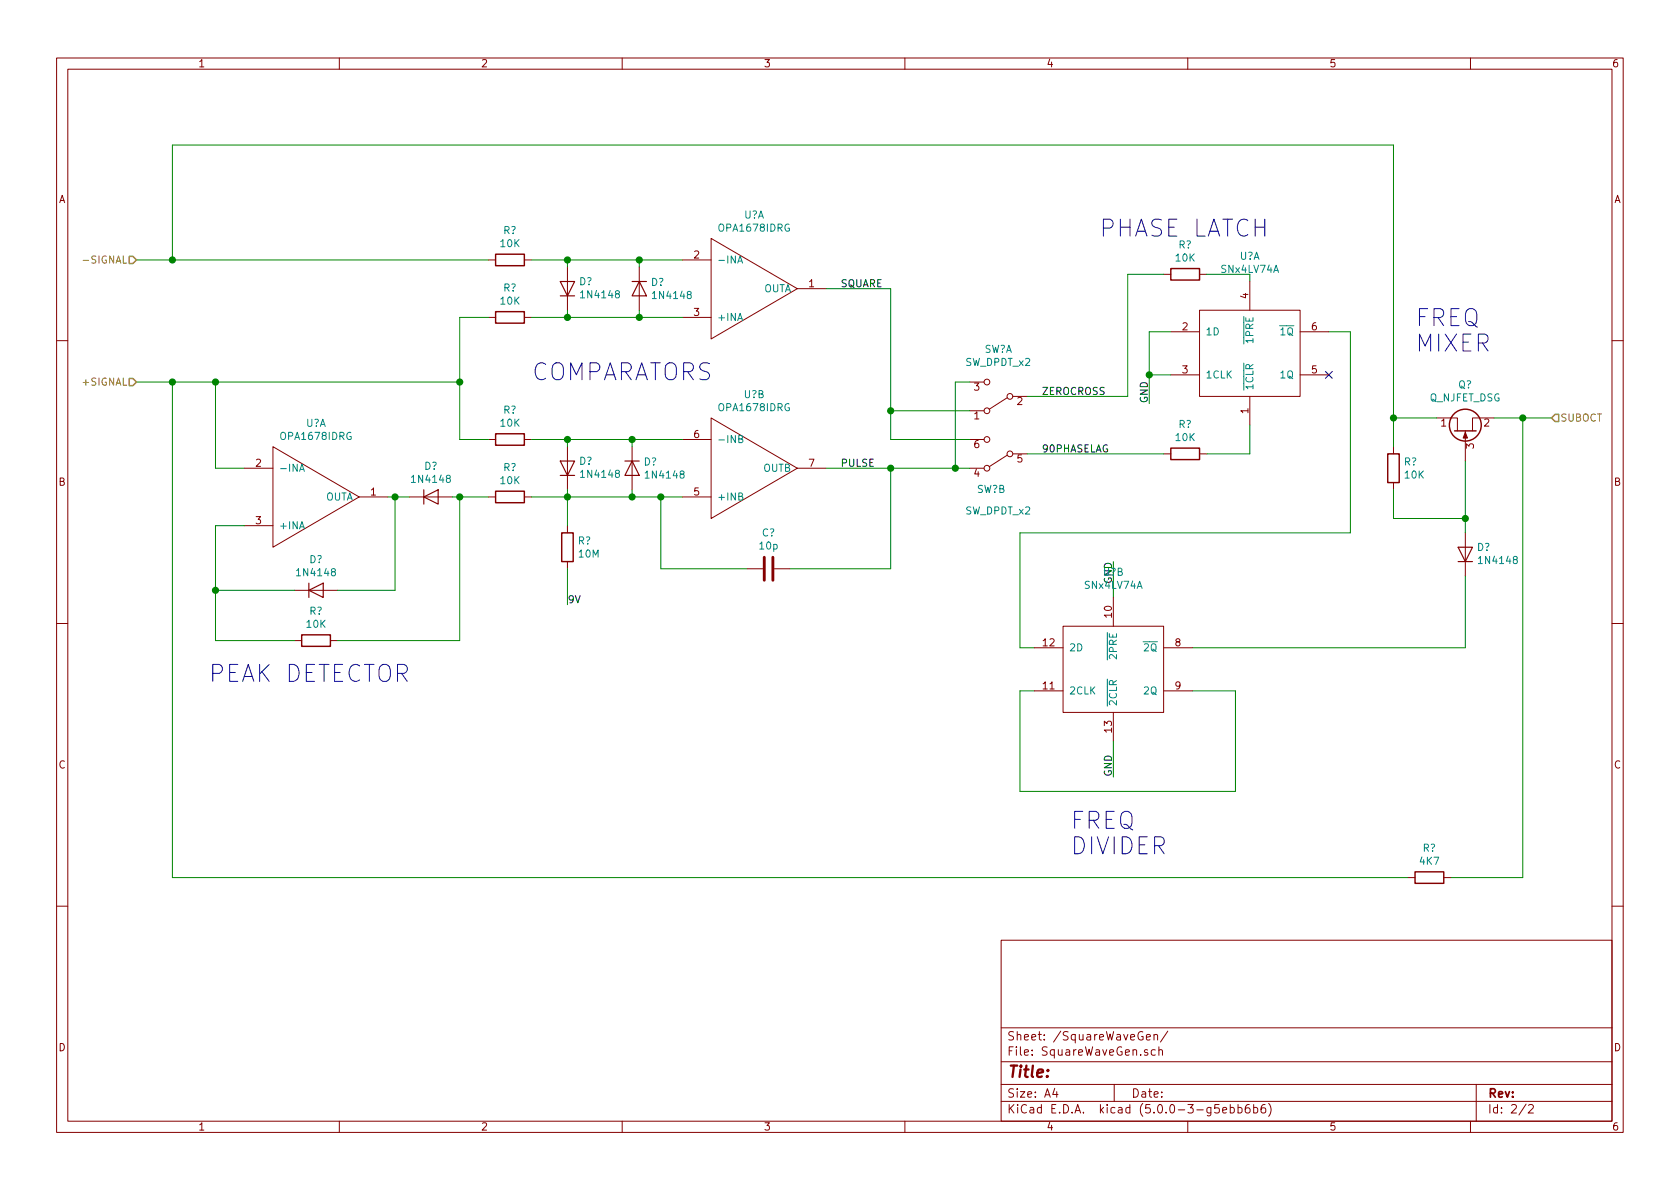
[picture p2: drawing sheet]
EESchema Schematic File Version 4
EELAYER 26 0
EELAYER END
$Descr A4 11693 8268
encoding utf-8
Sheet 2 2
Title ""
Date ""
Rev ""
Comp ""
Comment1 ""
Comment2 ""
Comment3 ""
Comment4 ""
$EndDescr
$Comp
L OPA167x:OPA1678IDRG U?
U 1 1
P 5250 2000
F 0 "U?" H 5250 2515 50  0000 C CNN
F 1 "OPA1678IDRG" H 5250 2424 50  0000 C CNN
F 2 "" H 5300 2000 50  0001 C CNN
F 3 "" H 5300 2000 50  0001 C CNN
	1    5250 2000
	1    0    0    -1  
$EndComp
$Comp
L Diode:1N4148 D?
U 1 1
P 4450 2000
F 0 "D?" V 4404 2079 50  0000 L CNN
F 1 "1N4148" V 4495 2079 50  0000 L CNN
F 2 "Diode_THT:D_DO-35_SOD27_P7.62mm_Horizontal" H 4450 1825 50  0001 C CNN
F 3 "http://www.nxp.com/documents/data_sheet/1N4148_1N4448.pdf" H 4450 2000 50  0001 C CNN
	1    4450 2000
	0    1    1    0   
$EndComp
$Comp
L Diode:1N4148 D?
U 1 1
P 3950 2000
F 0 "D?" V 3996 1921 50  0000 R CNN
F 1 "1N4148" V 3905 1921 50  0000 R CNN
F 2 "Diode_THT:D_DO-35_SOD27_P7.62mm_Horizontal" H 3950 1825 50  0001 C CNN
F 3 "http://www.nxp.com/documents/data_sheet/1N4148_1N4448.pdf" H 3950 2000 50  0001 C CNN
	1    3950 2000
	0    -1   -1   0   
$EndComp
$Comp
L Device:R R?
U 1 1
P 3550 1800
F 0 "R?" V 3343 1800 50  0000 C CNN
F 1 "10K" V 3434 1800 50  0000 C CNN
F 2 "" V 3480 1800 50  0001 C CNN
F 3 "~" H 3550 1800 50  0001 C CNN
	1    3550 1800
	0    1    1    0   
$EndComp
$Comp
L Device:R R?
U 1 1
P 3550 2200
F 0 "R?" V 3343 2200 50  0000 C CNN
F 1 "10K" V 3434 2200 50  0000 C CNN
F 2 "" V 3480 2200 50  0001 C CNN
F 3 "~" H 3550 2200 50  0001 C CNN
	1    3550 2200
	0    1    1    0   
$EndComp
Wire Wire Line
	3700 2200 3950 2200
Wire Wire Line
	3700 1800 3950 1800
Wire Wire Line
	4450 1800 4450 1850
Connection ~ 4450 1800
Wire Wire Line
	4450 1800 4750 1800
Wire Wire Line
	4450 2150 4450 2200
Connection ~ 4450 2200
Wire Wire Line
	4450 2200 4750 2200
Wire Wire Line
	3950 2150 3950 2200
Connection ~ 3950 2200
Wire Wire Line
	3950 2200 4450 2200
Wire Wire Line
	3950 1800 3950 1850
Connection ~ 3950 1800
Wire Wire Line
	3950 1800 4450 1800
Wire Wire Line
	3400 1800 1200 1800
$Comp
L Device:R R?
U 1 1
P 3550 3050
F 0 "R?" V 3343 3050 50  0000 C CNN
F 1 "10K" V 3434 3050 50  0000 C CNN
F 2 "" V 3480 3050 50  0001 C CNN
F 3 "~" H 3550 3050 50  0001 C CNN
	1    3550 3050
	0    1    1    0   
$EndComp
$Comp
L OPA167x:OPA1678IDRG U?
U 1 1
P 2200 3450
F 0 "U?" H 2200 3965 50  0000 C CNN
F 1 "OPA1678IDRG" H 2200 3874 50  0000 C CNN
F 2 "" H 2250 3450 50  0001 C CNN
F 3 "" H 2250 3450 50  0001 C CNN
	1    2200 3450
	1    0    0    -1  
$EndComp
$Comp
L Diode:1N4148 D?
U 1 1
P 4400 3250
F 0 "D?" V 4354 3329 50  0000 L CNN
F 1 "1N4148" V 4445 3329 50  0000 L CNN
F 2 "Diode_THT:D_DO-35_SOD27_P7.62mm_Horizontal" H 4400 3075 50  0001 C CNN
F 3 "http://www.nxp.com/documents/data_sheet/1N4148_1N4448.pdf" H 4400 3250 50  0001 C CNN
	1    4400 3250
	0    1    1    0   
$EndComp
$Comp
L Diode:1N4148 D?
U 1 1
P 3950 3250
F 0 "D?" V 3996 3171 50  0000 R CNN
F 1 "1N4148" V 3905 3171 50  0000 R CNN
F 2 "Diode_THT:D_DO-35_SOD27_P7.62mm_Horizontal" H 3950 3075 50  0001 C CNN
F 3 "http://www.nxp.com/documents/data_sheet/1N4148_1N4448.pdf" H 3950 3250 50  0001 C CNN
	1    3950 3250
	0    -1   -1   0   
$EndComp
$Comp
L Device:R R?
U 1 1
P 3550 3450
F 0 "R?" V 3343 3450 50  0000 C CNN
F 1 "10K" V 3434 3450 50  0000 C CNN
F 2 "" V 3480 3450 50  0001 C CNN
F 3 "~" H 3550 3450 50  0001 C CNN
	1    3550 3450
	0    1    1    0   
$EndComp
Wire Wire Line
	3700 3450 3950 3450
Wire Wire Line
	3950 3100 3950 3050
Connection ~ 3950 3050
Wire Wire Line
	3950 3050 3700 3050
Wire Wire Line
	4400 3100 4400 3050
Connection ~ 4400 3050
Wire Wire Line
	4400 3050 3950 3050
Wire Wire Line
	3950 3400 3950 3450
Connection ~ 3950 3450
Wire Wire Line
	3950 3450 4400 3450
Wire Wire Line
	4400 3400 4400 3450
Connection ~ 4400 3450
Wire Wire Line
	4400 3450 4600 3450
Wire Wire Line
	950  2650 1200 2650
Wire Wire Line
	3400 2200 3200 2200
Wire Wire Line
	3200 2200 3200 2650
Connection ~ 3200 2650
$Comp
L OPA167x:OPA1678IDRG U?
U 2 1
P 5250 3250
F 0 "U?" H 5250 3765 50  0000 C CNN
F 1 "OPA1678IDRG" H 5250 3674 50  0000 C CNN
F 2 "" H 5300 3250 50  0001 C CNN
F 3 "" H 5300 3250 50  0001 C CNN
	2    5250 3250
	1    0    0    -1  
$EndComp
$Comp
L Diode:1N4148 D?
U 1 1
P 3000 3450
F 0 "D?" H 3000 3666 50  0000 C CNN
F 1 "1N4148" H 3000 3575 50  0000 C CNN
F 2 "Diode_THT:D_DO-35_SOD27_P7.62mm_Horizontal" H 3000 3275 50  0001 C CNN
F 3 "http://www.nxp.com/documents/data_sheet/1N4148_1N4448.pdf" H 3000 3450 50  0001 C CNN
	1    3000 3450
	1    0    0    -1  
$EndComp
Wire Wire Line
	2700 3450 2750 3450
Wire Wire Line
	3150 3450 3200 3450
$Comp
L Diode:1N4148 D?
U 1 1
P 2200 4100
F 0 "D?" H 2200 4316 50  0000 C CNN
F 1 "1N4148" H 2200 4225 50  0000 C CNN
F 2 "Diode_THT:D_DO-35_SOD27_P7.62mm_Horizontal" H 2200 3925 50  0001 C CNN
F 3 "http://www.nxp.com/documents/data_sheet/1N4148_1N4448.pdf" H 2200 4100 50  0001 C CNN
	1    2200 4100
	1    0    0    -1  
$EndComp
Wire Wire Line
	2050 4100 1500 4100
Wire Wire Line
	1500 4100 1500 3650
Wire Wire Line
	1500 3650 1700 3650
Wire Wire Line
	2350 4100 2750 4100
Wire Wire Line
	2750 4100 2750 3450
Connection ~ 2750 3450
Wire Wire Line
	2750 3450 2850 3450
$Comp
L Device:R R?
U 1 1
P 2200 4450
F 0 "R?" V 1993 4450 50  0000 C CNN
F 1 "10K" V 2084 4450 50  0000 C CNN
F 2 "" V 2130 4450 50  0001 C CNN
F 3 "~" H 2200 4450 50  0001 C CNN
	1    2200 4450
	0    1    1    0   
$EndComp
Wire Wire Line
	2050 4450 1500 4450
Wire Wire Line
	1500 4450 1500 4100
Connection ~ 1500 4100
Wire Wire Line
	2350 4450 3200 4450
Wire Wire Line
	3200 4450 3200 3450
Connection ~ 3200 3450
Wire Wire Line
	3200 3450 3400 3450
Wire Wire Line
	1700 3250 1500 3250
Wire Wire Line
	1500 3250 1500 2650
Connection ~ 1500 2650
Wire Wire Line
	1500 2650 3200 2650
Text Label 3950 4200 0    50   ~ 0
9V
$Comp
L Device:R R?
U 1 1
P 3950 3800
F 0 "R?" H 4020 3846 50  0000 L CNN
F 1 "10M" H 4020 3755 50  0000 L CNN
F 2 "" V 3880 3800 50  0001 C CNN
F 3 "~" H 3950 3800 50  0001 C CNN
	1    3950 3800
	1    0    0    -1  
$EndComp
Wire Wire Line
	3950 3650 3950 3450
Wire Wire Line
	3950 3950 3950 4200
$Comp
L Device:C C?
U 1 1
P 5350 3950
F 0 "C?" V 5098 3950 50  0000 C CNN
F 1 "10p" V 5189 3950 50  0000 C CNN
F 2 "" H 5388 3800 50  0001 C CNN
F 3 "~" H 5350 3950 50  0001 C CNN
	1    5350 3950
	0    1    1    0   
$EndComp
Wire Wire Line
	5200 3950 4600 3950
Wire Wire Line
	4600 3950 4600 3450
Connection ~ 4600 3450
Wire Wire Line
	4600 3450 4750 3450
Wire Wire Line
	5500 3950 6200 3950
Wire Wire Line
	6200 3950 6200 3250
Wire Wire Line
	6200 3250 5750 3250
Wire Wire Line
	5750 2000 6200 2000
$Comp
L Switch:SW_DPDT_x2 SW?
U 1 1
P 6950 2750
F 0 "SW?" H 6950 2425 50  0000 C CNN
F 1 "SW_DPDT_x2" H 6950 2516 50  0000 C CNN
F 2 "" H 6950 2750 50  0001 C CNN
F 3 "" H 6950 2750 50  0001 C CNN
	1    6950 2750
	-1   0    0    1   
$EndComp
$Comp
L Switch:SW_DPDT_x2 SW?
U 2 1
P 6950 3150
F 0 "SW?" H 7000 3400 50  0000 C CNN
F 1 "SW_DPDT_x2" H 6950 3550 50  0000 C CNN
F 2 "" H 6950 3150 50  0001 C CNN
F 3 "" H 6950 3150 50  0001 C CNN
	2    6950 3150
	-1   0    0    1   
$EndComp
Wire Wire Line
	8150 2300 8000 2300
Wire Wire Line
	8000 2300 8000 2600
Wire Wire Line
	8150 2600 8000 2600
Connection ~ 8000 2600
Wire Wire Line
	8000 2600 8000 2800
Text Label 8000 2800 1    50   ~ 0
GND
Wire Wire Line
	6200 3250 6650 3250
Connection ~ 6200 3250
Wire Wire Line
	6750 3050 6200 3050
Wire Wire Line
	6200 3050 6200 2850
Wire Wire Line
	6750 2850 6200 2850
Connection ~ 6200 2850
Wire Wire Line
	6200 2850 6200 2000
Wire Wire Line
	6650 3250 6650 2650
Wire Wire Line
	6650 2650 6750 2650
Connection ~ 6650 3250
Wire Wire Line
	6650 3250 6750 3250
$Comp
L Device:R R?
U 1 1
P 8250 1900
F 0 "R?" V 8043 1900 50  0000 C CNN
F 1 "10K" V 8134 1900 50  0000 C CNN
F 2 "" V 8180 1900 50  0001 C CNN
F 3 "~" H 8250 1900 50  0001 C CNN
	1    8250 1900
	0    1    1    0   
$EndComp
Wire Wire Line
	8400 1900 8700 1900
Wire Wire Line
	8700 1900 8700 1950
$Comp
L Device:R R?
U 1 1
P 8250 3150
F 0 "R?" V 8043 3150 50  0000 C CNN
F 1 "10K" V 8134 3150 50  0000 C CNN
F 2 "" V 8180 3150 50  0001 C CNN
F 3 "~" H 8250 3150 50  0001 C CNN
	1    8250 3150
	0    1    1    0   
$EndComp
Wire Wire Line
	8400 3150 8700 3150
Wire Wire Line
	8700 3150 8700 2950
Wire Wire Line
	8100 3150 7150 3150
NoConn ~ 9250 2600
Wire Wire Line
	7100 4500 7200 4500
Wire Wire Line
	7750 4150 7750 3900
Text Label 7750 3900 3    50   ~ 0
GND
Wire Wire Line
	8300 4800 8600 4800
Wire Wire Line
	8600 4800 8600 5500
Wire Wire Line
	8600 5500 7100 5500
Wire Wire Line
	7100 5500 7100 4800
Wire Wire Line
	7100 4800 7200 4800
Wire Wire Line
	7750 5150 7750 5400
Text Label 7750 5400 1    50   ~ 0
GND
Wire Wire Line
	7100 4500 7100 3700
Wire Wire Line
	7100 3700 9400 3700
Wire Wire Line
	9400 3700 9400 2300
Wire Wire Line
	9400 2300 9250 2300
$Comp
L Diode:1N4148 D?
U 1 1
P 10200 3850
F 0 "D?" V 10246 3771 50  0000 R CNN
F 1 "1N4148" V 10155 3771 50  0000 R CNN
F 2 "Diode_THT:D_DO-35_SOD27_P7.62mm_Horizontal" H 10200 3675 50  0001 C CNN
F 3 "http://www.nxp.com/documents/data_sheet/1N4148_1N4448.pdf" H 10200 3850 50  0001 C CNN
	1    10200 3850
	0    -1   -1   0   
$EndComp
Wire Wire Line
	8300 4500 10200 4500
Wire Wire Line
	10200 4500 10200 4000
$Comp
L Device:Q_NJFET_DSG Q?
U 1 1
P 10200 3000
F 0 "Q?" V 10528 3000 50  0000 C CNN
F 1 "Q_NJFET_DSG" V 10437 3000 50  0000 C CNN
F 2 "" H 10400 3100 50  0001 C CNN
F 3 "~" H 10200 3000 50  0001 C CNN
	1    10200 3000
	0    -1   -1   0   
$EndComp
Wire Wire Line
	10200 3200 10200 3600
$Comp
L Device:R R?
U 1 1
P 9700 3250
F 0 "R?" H 9770 3296 50  0000 L CNN
F 1 "10K" H 9770 3205 50  0000 L CNN
F 2 "" V 9630 3250 50  0001 C CNN
F 3 "~" H 9700 3250 50  0001 C CNN
	1    9700 3250
	1    0    0    -1  
$EndComp
Wire Wire Line
	9700 3400 9700 3600
Wire Wire Line
	9700 3600 10200 3600
Connection ~ 10200 3600
Wire Wire Line
	10200 3600 10200 3700
Wire Wire Line
	9700 3100 9700 2900
Wire Wire Line
	9700 2900 10000 2900
Wire Wire Line
	10800 2900 10600 2900
Wire Wire Line
	10600 2900 10600 6100
Wire Wire Line
	1200 6100 1200 2650
Connection ~ 10600 2900
Wire Wire Line
	10600 2900 10400 2900
Connection ~ 1200 2650
Wire Wire Line
	1200 2650 1500 2650
Wire Wire Line
	1200 1800 1200 1000
Wire Wire Line
	1200 1000 9700 1000
Wire Wire Line
	9700 1000 9700 2900
Connection ~ 1200 1800
Wire Wire Line
	1200 1800 950  1800
Connection ~ 9700 2900
$Comp
L Device:R R?
U 1 1
P 9950 6100
F 0 "R?" V 9743 6100 50  0000 C CNN
F 1 "4K7" V 9834 6100 50  0000 C CNN
F 2 "" V 9880 6100 50  0001 C CNN
F 3 "~" H 9950 6100 50  0001 C CNN
	1    9950 6100
	0    1    1    0   
$EndComp
Wire Wire Line
	10100 6100 10600 6100
Wire Wire Line
	9800 6100 1200 6100
Wire Wire Line
	4400 3050 4750 3050
Wire Wire Line
	3200 2650 3200 3050
Wire Wire Line
	3200 3050 3400 3050
Text HLabel 950  1800 0    50   Input ~ 0
-SIGNAL
Text HLabel 950  2650 0    50   Input ~ 0
+SIGNAL
Text HLabel 10800 2900 2    50   Input ~ 0
SUBOCT
Text Notes 1450 4750 0    118  ~ 0
PEAK DETECTOR
Text Notes 3700 2650 0    118  ~ 0
COMPARATORS
Text Notes 7450 5950 0    118  ~ 0
FREQ\nDIVIDER
Text Notes 9850 2450 0    118  ~ 0
FREQ\nMIXER
Text Label 5850 2000 0    50   ~ 0
SQUARE
Text Label 5850 3250 0    50   ~ 0
PULSE
Text Notes 7650 1650 0    118  ~ 0
PHASE LATCH
Wire Wire Line
	7850 2750 7850 1900
Wire Wire Line
	7850 1900 8100 1900
Wire Wire Line
	7150 2750 7850 2750
Text Label 7250 2750 0    50   ~ 0
ZEROCROSS
Text Label 7250 3150 0    50   ~ 0
90PHASELAG
$Comp
L SNx4LV74A_Dual_Positive-Edge-Triggered_D-Type_Flip-Flop:SNx4LV74A U?
U 1 1
P 8700 2450
F 0 "U?" H 8700 3128 50  0000 C CNN
F 1 "SNx4LV74A" H 8700 3037 50  0000 C CNN
F 2 "" H 8700 2450 50  0001 C CNN
F 3 "" H 8700 2450 50  0001 C CNN
	1    8700 2450
	1    0    0    -1  
$EndComp
$Comp
L SNx4LV74A_Dual_Positive-Edge-Triggered_D-Type_Flip-Flop:SNx4LV74A U?
U 2 1
P 7750 4650
F 0 "U?" H 7750 5328 50  0000 C CNN
F 1 "SNx4LV74A" H 7750 5237 50  0000 C CNN
F 2 "" H 7750 4650 50  0001 C CNN
F 3 "" H 7750 4650 50  0001 C CNN
	2    7750 4650
	1    0    0    -1  
$EndComp
$EndSCHEMATC
